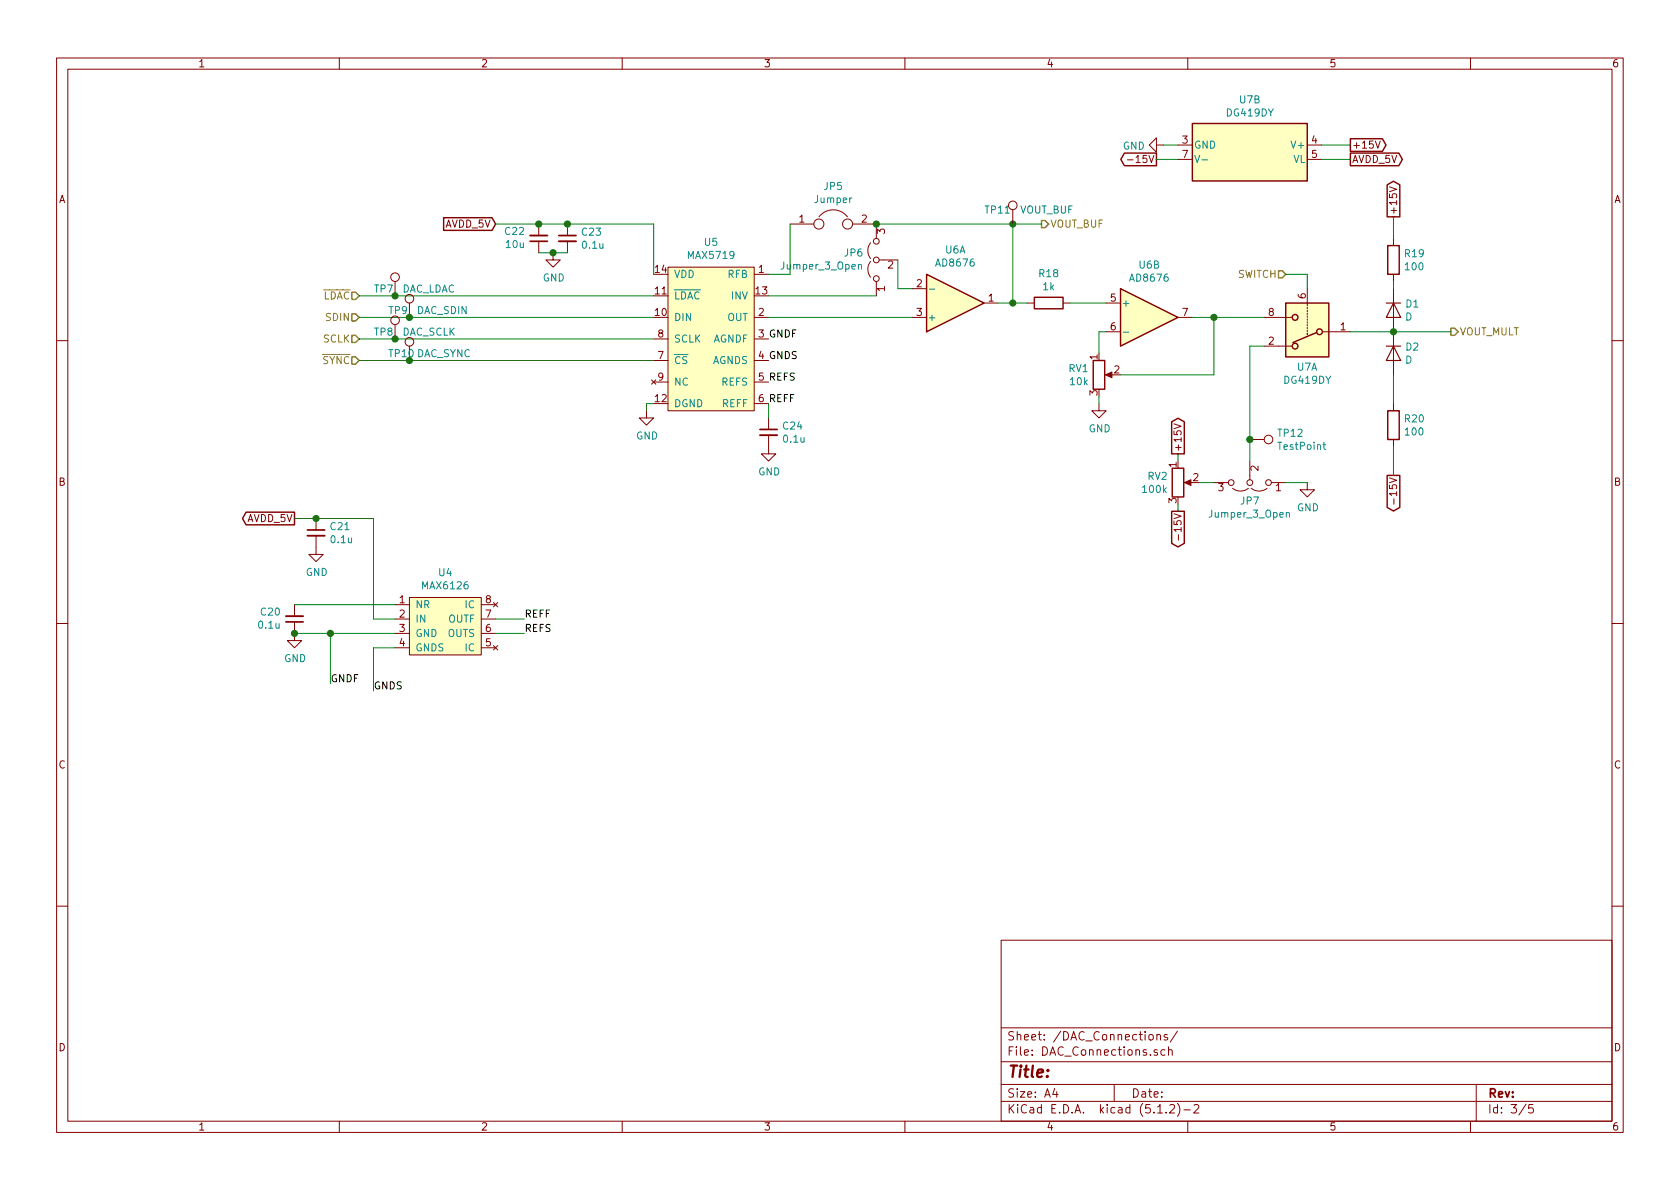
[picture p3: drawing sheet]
EESchema Schematic File Version 4
LIBS:Digital_Current_Servo_v3-cache
EELAYER 30 0
EELAYER END
$Descr A4 11693 8268
encoding utf-8
Sheet 3 5
Title ""
Date ""
Rev ""
Comp ""
Comment1 ""
Comment2 ""
Comment3 ""
Comment4 ""
$EndDescr
$Comp
L Digital_Current_Servo_v3-rescue:MAX5719-Analog_DAC U5
U 1 1
P 4950 2300
F 0 "U5" H 4950 2925 50  0000 C CNN
F 1 "MAX5719" H 4950 2834 50  0000 C CNN
F 2 "Package_SO:SOIC-14_3.9x8.7mm_P1.27mm" H 4950 2300 50  0001 C CNN
F 3 "" H 4950 2300 50  0001 C CNN
F 4 "MAX5719GSD+-ND" H 4950 2300 50  0001 C CNN "Digikey Part Number"
	1    4950 2300
	1    0    0    -1  
$EndComp
Text GLabel 3450 1550 0    50   Input ~ 0
AVDD_5V
Wire Wire Line
	3450 1550 3750 1550
Wire Wire Line
	4550 1550 4550 1900
$Comp
L Device:C_Small C22
U 1 1
P 3750 1650
F 0 "C22" H 3658 1604 50  0000 R CNN
F 1 "10u" H 3658 1695 50  0000 R CNN
F 2 "Capacitor_SMD:C_0805_2012Metric_Pad1.15x1.40mm_HandSolder" H 3750 1650 50  0001 C CNN
F 3 "~" H 3750 1650 50  0001 C CNN
F 4 "1276-1052-1-ND" H 3750 1650 50  0001 C CNN "Digikey Part Number"
	1    3750 1650
	1    0    0    1   
$EndComp
Connection ~ 3750 1550
Wire Wire Line
	3750 1550 3950 1550
$Comp
L Device:C_Small C23
U 1 1
P 3950 1650
F 0 "C23" H 4042 1696 50  0000 L CNN
F 1 "0.1u" H 4042 1605 50  0000 L CNN
F 2 "Capacitor_SMD:C_0805_2012Metric_Pad1.15x1.40mm_HandSolder" H 3950 1650 50  0001 C CNN
F 3 "~" H 3950 1650 50  0001 C CNN
F 4 "1276-1003-1-ND" H 3950 1650 50  0001 C CNN "Digikey Part Number"
	1    3950 1650
	1    0    0    -1  
$EndComp
Connection ~ 3950 1550
Wire Wire Line
	3950 1550 4550 1550
Wire Wire Line
	3750 1750 3850 1750
$Comp
L power:GND #PWR022
U 1 1
P 3850 1750
F 0 "#PWR022" H 3850 1500 50  0001 C CNN
F 1 "GND" H 3855 1577 50  0000 C CNN
F 2 "" H 3850 1750 50  0001 C CNN
F 3 "" H 3850 1750 50  0001 C CNN
	1    3850 1750
	1    0    0    -1  
$EndComp
Connection ~ 3850 1750
Wire Wire Line
	3850 1750 3950 1750
$Comp
L power:GND #PWR023
U 1 1
P 4500 2850
F 0 "#PWR023" H 4500 2600 50  0001 C CNN
F 1 "GND" H 4505 2677 50  0000 C CNN
F 2 "" H 4500 2850 50  0001 C CNN
F 3 "" H 4500 2850 50  0001 C CNN
	1    4500 2850
	1    0    0    -1  
$EndComp
Wire Wire Line
	4550 2800 4500 2800
Wire Wire Line
	4500 2800 4500 2850
Text HLabel 2500 2050 0    50   Input ~ 0
~LDAC
Text HLabel 2500 2200 0    50   Input ~ 0
SDIN
Text HLabel 2500 2350 0    50   Input ~ 0
SCLK
Text HLabel 2500 2500 0    50   Input ~ 0
~SYNC
$Comp
L Digital_Current_Servo_v3-rescue:AD8676-Amplifier_Operational U6
U 1 1
P 6650 2100
F 0 "U6" H 6650 1733 50  0000 C CNN
F 1 "AD8676" H 6650 1824 50  0000 C CNN
F 2 "Package_SO:SOIC-8_3.9x4.9mm_P1.27mm" H 6650 2100 50  0001 C CNN
F 3 "https://www.analog.com/media/en/technical-documentation/data-sheets/AD8676.pdf" H 6650 2100 50  0001 C CNN
F 4 "AD8676ARZ-ND " H 6650 2100 50  0001 C CNN "Digikey Part Number"
	1    6650 2100
	1    0    0    1   
$EndComp
$Comp
L Digital_Current_Servo_v3-rescue:Jumper_3_Open-Jumper JP6
U 1 1
P 6100 1800
F 0 "JP6" V 6146 1887 50  0000 L CNN
F 1 "Jumper_3_Open" V 6055 1887 50  0000 L CNN
F 2 "Connector_PinHeader_2.54mm:PinHeader_1x03_P2.54mm_Vertical" H 6100 1800 50  0001 C CNN
F 3 "~" H 6100 1800 50  0001 C CNN
F 4 "S1012EC-03-ND" H 6100 1800 50  0001 C CNN "Digikey Part Number"
	1    6100 1800
	0    -1   -1   0   
$EndComp
$Comp
L Device:Jumper JP5
U 1 1
P 5800 1550
F 0 "JP5" H 5800 1814 50  0000 C CNN
F 1 "Jumper" H 5800 1723 50  0000 C CNN
F 2 "Connector_PinHeader_2.54mm:PinHeader_1x02_P2.54mm_Vertical" H 5800 1550 50  0001 C CNN
F 3 "~" H 5800 1550 50  0001 C CNN
F 4 "S1012EC-02-ND" H 5800 1550 50  0001 C CNN "Digikey Part Number"
	1    5800 1550
	1    0    0    -1  
$EndComp
Wire Wire Line
	7050 2100 6950 2100
Text HLabel 7250 1550 2    50   Output ~ 0
VOUT_BUF
Wire Wire Line
	5350 2200 6350 2200
Wire Wire Line
	6250 2000 6350 2000
Wire Wire Line
	7050 1550 7050 2100
Wire Wire Line
	7050 1550 7250 1550
$Comp
L Device:R R18
U 1 1
P 7300 2100
F 0 "R18" V 7093 2100 50  0000 C CNN
F 1 "1k" V 7184 2100 50  0000 C CNN
F 2 "Resistor_SMD:R_0805_2012Metric_Pad1.15x1.40mm_HandSolder" V 7230 2100 50  0001 C CNN
F 3 "~" H 7300 2100 50  0001 C CNN
F 4 "P1.0KDACT-ND" H 7300 2100 50  0001 C CNN "Digikey Part Number"
	1    7300 2100
	0    1    1    0   
$EndComp
Wire Wire Line
	7050 2100 7150 2100
Connection ~ 7050 2100
$Comp
L Digital_Current_Servo_v3-rescue:AD8676-Amplifier_Operational U6
U 2 1
P 8000 2200
F 0 "U6" H 8000 2567 50  0000 C CNN
F 1 "AD8676" H 8000 2476 50  0000 C CNN
F 2 "Package_SO:SOIC-8_3.9x4.9mm_P1.27mm" H 8000 2200 50  0001 C CNN
F 3 "https://www.analog.com/media/en/technical-documentation/data-sheets/AD8676.pdf" H 8000 2200 50  0001 C CNN
F 4 "AD8676ARZ-ND " H 8000 2200 50  0001 C CNN "Digikey Part Number"
	2    8000 2200
	1    0    0    -1  
$EndComp
Wire Wire Line
	7450 2100 7700 2100
$Comp
L Device:R_POT RV1
U 1 1
P 7650 2600
F 0 "RV1" H 7581 2646 50  0000 R CNN
F 1 "10k" H 7581 2555 50  0000 R CNN
F 2 "Potentiometer_THT:Potentiometer_Bourns_3296W_Vertical" H 7650 2600 50  0001 C CNN
F 3 "~" H 7650 2600 50  0001 C CNN
F 4 "490-2875-ND" H 7650 2600 50  0001 C CNN "Digikey Part Number"
	1    7650 2600
	1    0    0    -1  
$EndComp
Wire Wire Line
	7700 2300 7650 2300
Wire Wire Line
	7650 2300 7650 2450
$Comp
L power:GND #PWR025
U 1 1
P 7650 2800
F 0 "#PWR025" H 7650 2550 50  0001 C CNN
F 1 "GND" H 7655 2627 50  0000 C CNN
F 2 "" H 7650 2800 50  0001 C CNN
F 3 "" H 7650 2800 50  0001 C CNN
	1    7650 2800
	1    0    0    -1  
$EndComp
Wire Wire Line
	7650 2750 7650 2800
Wire Wire Line
	7800 2600 8450 2600
Wire Wire Line
	8450 2600 8450 2200
Wire Wire Line
	8450 2200 8300 2200
Text HLabel 10100 2300 2    50   Output ~ 0
VOUT_MULT
$Comp
L Analog_Switch:DG419LDY U7
U 1 1
P 9100 2400
F 0 "U7" H 9100 2549 50  0000 C CNN
F 1 "DG419DY" H 9100 2640 50  0000 C CNN
F 2 "Package_SO:SOIC-8_3.9x4.9mm_P1.27mm" H 9100 2100 50  0001 C CNN
F 3 "https://datasheets.maximintegrated.com/en/ds/DG417-DG419.pdf" H 9100 2400 50  0001 C CNN
F 4 "DG419DY-T1-E3CT-ND" H 9100 2400 50  0001 C CNN "Digikey Part Number"
	1    9100 2400
	-1   0    0    1   
$EndComp
$Comp
L Analog_Switch:DG419LDY U7
U 2 1
P 8700 1000
F 0 "U7" V 8383 1000 50  0000 C CNN
F 1 "DG419DY" V 8474 1000 50  0000 C CNN
F 2 "Package_SO:SOIC-8_3.9x4.9mm_P1.27mm" H 8700 700 50  0001 C CNN
F 3 "https://datasheets.maximintegrated.com/en/ds/DG417-DG419.pdf" H 8700 1000 50  0001 C CNN
F 4 "DG419DY-T1-E3CT-ND" H 8700 1000 50  0001 C CNN "Digikey Part Number"
	2    8700 1000
	0    1    1    0   
$EndComp
Wire Wire Line
	8450 2200 8800 2200
Connection ~ 8450 2200
$Comp
L power:GND #PWR027
U 1 1
P 9100 3350
F 0 "#PWR027" H 9100 3100 50  0001 C CNN
F 1 "GND" H 9105 3177 50  0000 C CNN
F 2 "" H 9100 3350 50  0001 C CNN
F 3 "" H 9100 3350 50  0001 C CNN
	1    9100 3350
	1    0    0    -1  
$EndComp
Wire Wire Line
	8800 2400 8700 2400
Text HLabel 8950 1900 0    50   Input ~ 0
SWITCH
Wire Wire Line
	9100 1900 9100 2000
$Comp
L Device:D D2
U 1 1
P 9700 2450
F 0 "D2" V 9654 2529 50  0000 L CNN
F 1 "D" V 9745 2529 50  0000 L CNN
F 2 "Diode_THT:D_DO-41_SOD81_P7.62mm_Horizontal" H 9700 2450 50  0001 C CNN
F 3 "~" H 9700 2450 50  0001 C CNN
F 4 "1N4007-TPMSCT-ND" H 9700 2450 50  0001 C CNN "Digikey Part Number"
	1    9700 2450
	0    1    1    0   
$EndComp
Text GLabel 9700 3300 3    50   Output ~ 0
-15V
Wire Wire Line
	9700 2800 9700 2600
$Comp
L Device:R R20
U 1 1
P 9700 2950
F 0 "R20" H 9770 2996 50  0000 L CNN
F 1 "100" H 9770 2905 50  0000 L CNN
F 2 "Resistor_THT:R_Axial_DIN0207_L6.3mm_D2.5mm_P7.62mm_Horizontal" V 9630 2950 50  0001 C CNN
F 3 "~" H 9700 2950 50  0001 C CNN
F 4 "CF14JT100RCT-ND" H 9700 2950 50  0001 C CNN "Digikey Part Number"
	1    9700 2950
	1    0    0    -1  
$EndComp
Wire Wire Line
	9700 3300 9700 3100
$Comp
L Device:R R19
U 1 1
P 9700 1800
F 0 "R19" H 9770 1846 50  0000 L CNN
F 1 "100" H 9770 1755 50  0000 L CNN
F 2 "Resistor_THT:R_Axial_DIN0207_L6.3mm_D2.5mm_P7.62mm_Horizontal" V 9630 1800 50  0001 C CNN
F 3 "~" H 9700 1800 50  0001 C CNN
F 4 "CF14JT100RCT-ND" H 9700 1800 50  0001 C CNN "Digikey Part Number"
	1    9700 1800
	1    0    0    -1  
$EndComp
$Comp
L Device:D D1
U 1 1
P 9700 2150
F 0 "D1" V 9654 2229 50  0000 L CNN
F 1 "D" V 9745 2229 50  0000 L CNN
F 2 "Diode_THT:D_DO-41_SOD81_P7.62mm_Horizontal" H 9700 2150 50  0001 C CNN
F 3 "~" H 9700 2150 50  0001 C CNN
F 4 "1N4007-TPMSCT-ND" H 9700 2150 50  0001 C CNN "Digikey Part Number"
	1    9700 2150
	0    1    1    0   
$EndComp
Wire Wire Line
	9700 2000 9700 1950
Text GLabel 9700 1500 1    50   Output ~ 0
+15V
Wire Wire Line
	9700 1500 9700 1650
Wire Wire Line
	9400 2300 9700 2300
Connection ~ 9700 2300
Wire Wire Line
	9700 2300 10100 2300
Text GLabel 9400 1000 2    50   Output ~ 0
+15V
Wire Wire Line
	9400 1000 9200 1000
Text GLabel 8050 1100 0    50   Output ~ 0
-15V
Wire Wire Line
	8050 1100 8200 1100
$Comp
L power:GND #PWR026
U 1 1
P 8100 1000
F 0 "#PWR026" H 8100 750 50  0001 C CNN
F 1 "GND" V 8105 872 50  0000 R CNN
F 2 "" H 8100 1000 50  0001 C CNN
F 3 "" H 8100 1000 50  0001 C CNN
	1    8100 1000
	0    1    1    0   
$EndComp
Wire Wire Line
	8100 1000 8200 1000
Text GLabel 9400 1100 2    50   Output ~ 0
AVDD_5V
Wire Wire Line
	9400 1100 9200 1100
$Comp
L Device:R_POT RV2
U 1 1
P 8200 3350
F 0 "RV2" H 8131 3396 50  0000 R CNN
F 1 "100k" H 8131 3305 50  0000 R CNN
F 2 "Potentiometer_THT:Potentiometer_Bourns_3296W_Vertical" H 8200 3350 50  0001 C CNN
F 3 "~" H 8200 3350 50  0001 C CNN
F 4 "490-2876-ND" H 8200 3350 50  0001 C CNN "Digikey Part Number"
	1    8200 3350
	1    0    0    -1  
$EndComp
Text GLabel 8200 3150 1    50   Output ~ 0
+15V
Wire Wire Line
	8200 3150 8200 3200
Text GLabel 8200 3550 3    50   Output ~ 0
-15V
Wire Wire Line
	8200 3550 8200 3500
$Comp
L Digital_Current_Servo_v3-rescue:Jumper_3_Open-Jumper JP7
U 1 1
P 8700 3350
F 0 "JP7" H 8700 3481 50  0000 C CNN
F 1 "Jumper_3_Open" H 8700 3572 50  0000 C CNN
F 2 "Connector_PinHeader_2.54mm:PinHeader_1x03_P2.54mm_Vertical" H 8700 3350 50  0001 C CNN
F 3 "~" H 8700 3350 50  0001 C CNN
F 4 "S1012EC-03-ND" H 8700 3350 50  0001 C CNN "Digikey Part Number"
	1    8700 3350
	-1   0    0    1   
$EndComp
Wire Wire Line
	8350 3350 8450 3350
Wire Wire Line
	8950 3350 9100 3350
Wire Wire Line
	8700 2400 8700 3050
$Comp
L Digital_Current_Servo_v3-rescue:MAX6126-Reference_Voltage U4
U 1 1
P 3100 4350
F 0 "U4" H 3100 4725 50  0000 C CNN
F 1 "MAX6126" H 3100 4634 50  0000 C CNN
F 2 "Package_SO:SOIC-8_3.9x4.9mm_P1.27mm" H 3100 4350 50  0001 C CNN
F 3 "https://datasheets.maximintegrated.com/en/ds/MAX6126.pdf" H 3100 4350 50  0001 C CNN
F 4 "MAX6126BASA41+-ND" H 3100 4350 50  0001 C CNN "Digikey Part Number"
	1    3100 4350
	1    0    0    -1  
$EndComp
Text GLabel 2050 3600 0    50   Output ~ 0
AVDD_5V
$Comp
L Device:C_Small C21
U 1 1
P 2200 3700
F 0 "C21" H 2292 3746 50  0000 L CNN
F 1 "0.1u" H 2292 3655 50  0000 L CNN
F 2 "Capacitor_SMD:C_0805_2012Metric_Pad1.15x1.40mm_HandSolder" H 2200 3700 50  0001 C CNN
F 3 "~" H 2200 3700 50  0001 C CNN
F 4 "1276-1003-1-ND" H 2200 3700 50  0001 C CNN "Digikey Part Number"
	1    2200 3700
	1    0    0    -1  
$EndComp
Wire Wire Line
	2050 3600 2200 3600
Wire Wire Line
	2200 3600 2600 3600
Wire Wire Line
	2600 4300 2750 4300
Connection ~ 2200 3600
$Comp
L power:GND #PWR021
U 1 1
P 2200 3800
F 0 "#PWR021" H 2200 3550 50  0001 C CNN
F 1 "GND" H 2205 3627 50  0000 C CNN
F 2 "" H 2200 3800 50  0001 C CNN
F 3 "" H 2200 3800 50  0001 C CNN
	1    2200 3800
	1    0    0    -1  
$EndComp
Wire Wire Line
	2600 3600 2600 4300
$Comp
L Device:C_Small C20
U 1 1
P 2050 4300
F 0 "C20" H 1958 4254 50  0000 R CNN
F 1 "0.1u" H 1958 4345 50  0000 R CNN
F 2 "Capacitor_SMD:C_0805_2012Metric_Pad1.15x1.40mm_HandSolder" H 2050 4300 50  0001 C CNN
F 3 "~" H 2050 4300 50  0001 C CNN
F 4 "1276-1003-1-ND" H 2050 4300 50  0001 C CNN "Digikey Part Number"
	1    2050 4300
	1    0    0    1   
$EndComp
Wire Wire Line
	2050 4200 2750 4200
$Comp
L power:GND #PWR020
U 1 1
P 2050 4400
F 0 "#PWR020" H 2050 4150 50  0001 C CNN
F 1 "GND" H 2055 4227 50  0000 C CNN
F 2 "" H 2050 4400 50  0001 C CNN
F 3 "" H 2050 4400 50  0001 C CNN
	1    2050 4400
	1    0    0    -1  
$EndComp
Wire Wire Line
	2750 4400 2300 4400
Connection ~ 2050 4400
Text Label 5350 2350 0    50   ~ 0
GNDF
Text Label 5350 2500 0    50   ~ 0
GNDS
Text Label 5350 2650 0    50   ~ 0
REFS
Text Label 5350 2800 0    50   ~ 0
REFF
Text Label 2300 4750 0    50   ~ 0
GNDF
Wire Wire Line
	2300 4750 2300 4400
Connection ~ 2300 4400
Wire Wire Line
	2300 4400 2050 4400
Text Label 2600 4800 0    50   ~ 0
GNDS
Wire Wire Line
	2750 4500 2600 4500
Wire Wire Line
	2600 4500 2600 4800
$Comp
L Device:C_Small C24
U 1 1
P 5350 3000
F 0 "C24" H 5442 3046 50  0000 L CNN
F 1 "0.1u" H 5442 2955 50  0000 L CNN
F 2 "Capacitor_SMD:C_0805_2012Metric_Pad1.15x1.40mm_HandSolder" H 5350 3000 50  0001 C CNN
F 3 "~" H 5350 3000 50  0001 C CNN
F 4 "1276-1003-1-ND" H 5350 3000 50  0001 C CNN "Digikey Part Number"
	1    5350 3000
	1    0    0    -1  
$EndComp
Wire Wire Line
	5350 2800 5350 2900
$Comp
L power:GND #PWR024
U 1 1
P 5350 3100
F 0 "#PWR024" H 5350 2850 50  0001 C CNN
F 1 "GND" H 5355 2927 50  0000 C CNN
F 2 "" H 5350 3100 50  0001 C CNN
F 3 "" H 5350 3100 50  0001 C CNN
	1    5350 3100
	1    0    0    -1  
$EndComp
Text Label 3650 4400 0    50   ~ 0
REFS
Wire Wire Line
	3450 4400 3650 4400
Text Label 3650 4300 0    50   ~ 0
REFF
Wire Wire Line
	3450 4300 3650 4300
$Comp
L Connector:TestPoint TP12
U 1 1
P 8700 3050
F 0 "TP12" V 8654 3238 50  0000 L CNN
F 1 "TestPoint" V 8745 3238 50  0000 L CNN
F 2 "TestPoint:TestPoint_Pad_1.0x1.0mm" H 8900 3050 50  0001 C CNN
F 3 "~" H 8900 3050 50  0001 C CNN
	1    8700 3050
	0    1    1    0   
$EndComp
Connection ~ 8700 3050
Wire Wire Line
	8700 3050 8700 3200
Wire Wire Line
	8950 1900 9100 1900
Wire Wire Line
	5350 1900 5500 1900
Wire Wire Line
	5500 1900 5500 1550
Wire Wire Line
	6100 1550 7050 1550
Connection ~ 7050 1550
Connection ~ 6100 1550
Wire Wire Line
	5350 2050 6100 2050
Wire Wire Line
	6250 1800 6250 2000
Wire Wire Line
	2500 2050 2750 2050
Wire Wire Line
	2500 2200 2850 2200
Wire Wire Line
	2500 2350 2750 2350
Wire Wire Line
	2500 2500 2850 2500
$Comp
L Connector:TestPoint TP7
U 1 1
P 2750 2050
F 0 "TP7" H 2600 2100 50  0000 L CNN
F 1 "DAC_LDAC" H 2800 2100 50  0000 L CNN
F 2 "TestPoint:TestPoint_Pad_1.0x1.0mm" H 2950 2050 50  0001 C CNN
F 3 "~" H 2950 2050 50  0001 C CNN
	1    2750 2050
	1    0    0    -1  
$EndComp
Connection ~ 2750 2050
Wire Wire Line
	2750 2050 4550 2050
$Comp
L Connector:TestPoint TP9
U 1 1
P 2850 2200
F 0 "TP9" H 2700 2250 50  0000 L CNN
F 1 "DAC_SDIN" H 2900 2250 50  0000 L CNN
F 2 "TestPoint:TestPoint_Pad_1.0x1.0mm" H 3050 2200 50  0001 C CNN
F 3 "~" H 3050 2200 50  0001 C CNN
	1    2850 2200
	1    0    0    -1  
$EndComp
Connection ~ 2850 2200
Wire Wire Line
	2850 2200 4550 2200
$Comp
L Connector:TestPoint TP8
U 1 1
P 2750 2350
F 0 "TP8" H 2600 2400 50  0000 L CNN
F 1 "DAC_SCLK" H 2800 2400 50  0000 L CNN
F 2 "TestPoint:TestPoint_Pad_1.0x1.0mm" H 2950 2350 50  0001 C CNN
F 3 "~" H 2950 2350 50  0001 C CNN
	1    2750 2350
	1    0    0    -1  
$EndComp
Connection ~ 2750 2350
Wire Wire Line
	2750 2350 4550 2350
$Comp
L Connector:TestPoint TP10
U 1 1
P 2850 2500
F 0 "TP10" H 2700 2550 50  0000 L CNN
F 1 "DAC_SYNC" H 2900 2550 50  0000 L CNN
F 2 "TestPoint:TestPoint_Pad_1.0x1.0mm" H 3050 2500 50  0001 C CNN
F 3 "~" H 3050 2500 50  0001 C CNN
	1    2850 2500
	1    0    0    -1  
$EndComp
Connection ~ 2850 2500
Wire Wire Line
	2850 2500 4550 2500
$Comp
L Connector:TestPoint TP11
U 1 1
P 7050 1550
F 0 "TP11" H 6850 1650 50  0000 L CNN
F 1 "VOUT_BUF" H 7100 1650 50  0000 L CNN
F 2 "TestPoint:TestPoint_Pad_1.0x1.0mm" H 7250 1550 50  0001 C CNN
F 3 "~" H 7250 1550 50  0001 C CNN
	1    7050 1550
	1    0    0    -1  
$EndComp
$EndSCHEMATC
